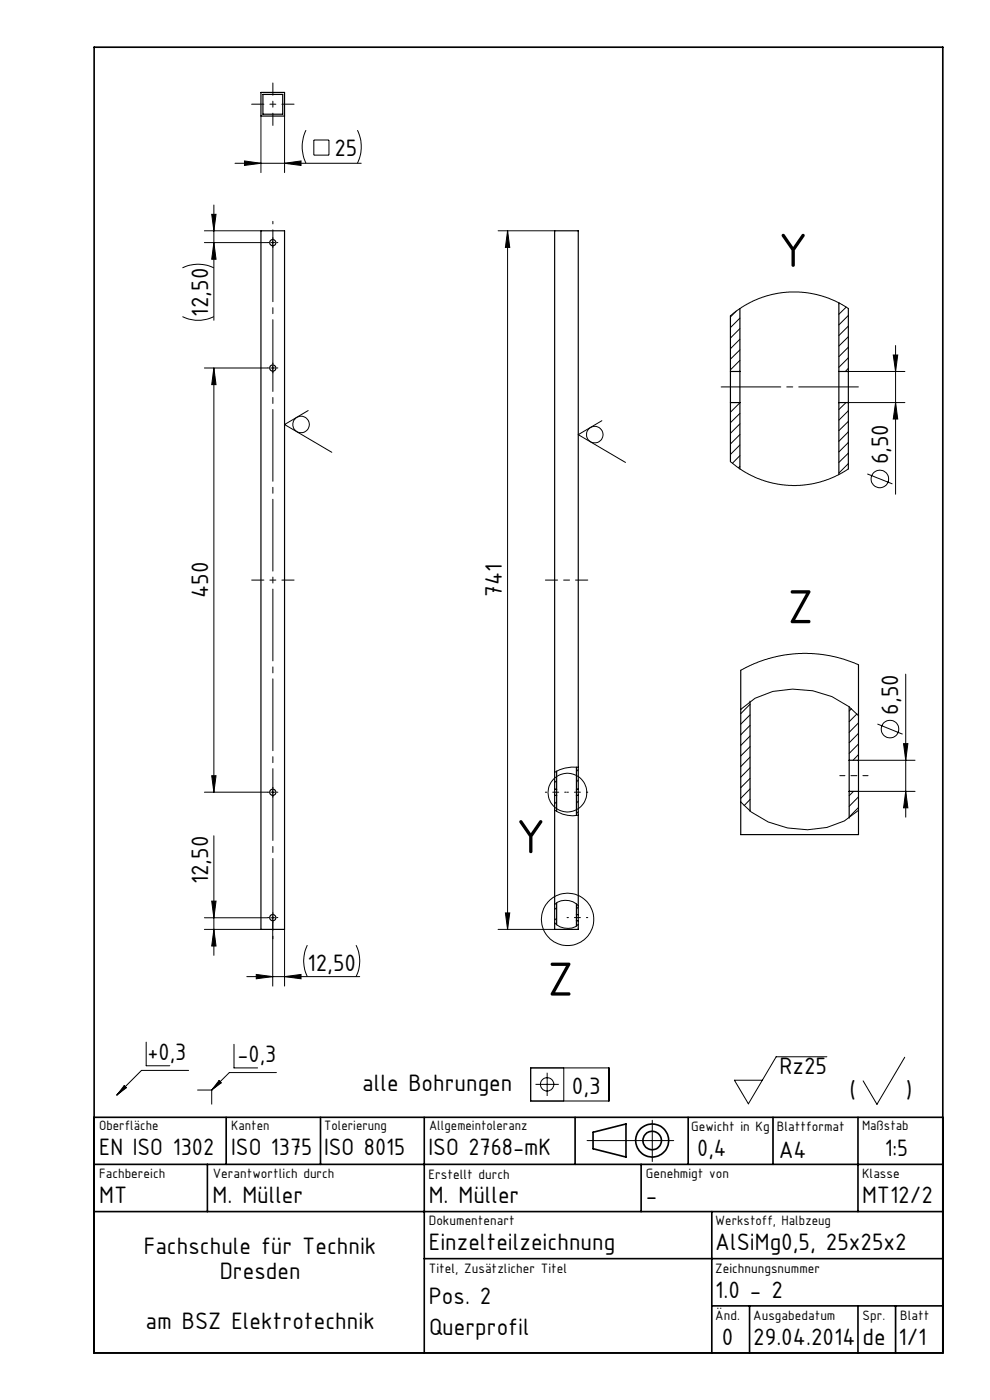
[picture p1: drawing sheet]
<svg xmlns="http://www.w3.org/2000/svg" width="210mm" height="297mm" viewBox="0 0 210 297" stroke-linecap="round" stroke-linejoin="round" font-family="sans-serif">
<g fill="none" stroke="#000" stroke-width=".21">
<path d="M49.8 34.6h26.8M51.9 34.1l3.5 .5-3.5 .5zM55.4 24.6v12M60.4 24.6v12M60.4 34.6l3.5-.5v1zM64.9 27.6a8 8 0 0 0 0 7M66.6 29.7h3.2v3.2h-3.2zM75.8 27.6a8 8 0 0 1 0 7M38.7 56.8a7.5 7.5 0 0 1 6.7 0M43.4 51.5h13.4M43.4 49h12M44.9 45.5h.9l-.4 3.5z"/>
<path d="M45.4 51.5l.4 3.5h-.9zM45.4 43.5v24.4M57.5 51.5h.8M57.9 51.1v.8M105.7 49h12M107.7 49v148.2M107.7 49l.4 3.5h-.9zM38.7 67.2a7.5 7.5 0 0 0 6.7 0M43.4 78.1h13.4M45.4 78.1v90M45.4 78.1l.4 3.5h-.9zM57.5 78.1h.8"/>
<path d="M57.9 77.7v.8M156.2 66l-1.3 1.2M157 67.5l-2.1 2M157 69.7l-2.1 2M157 72l-2.1 2M157 74.2l-2.1 2M157 76.4l-2.1 2.1M157 78.7l-.2 .1M178.1 64.3l-.2 .1M179.5 65.2l-1.6 1.5M180 65.4l-2.8-1.5-2.9-1.1-3.5-.7-3.4-.2-3.7 .6-2.4 .7-3.5 1.7-2.9 2.1M180 78.8h11.9"/>
<path d="M180 66.9l-2.1 2M180 69.2l-2.1 2M180 71.4l-2.1 2M180 73.7l-2.1 2M180 75.9l-2.1 2M180 78.1l-.7 .7M189.5 75.3h.9l-.4 3.5zM190 73.3v31.5M65.4 87.1l-5 3 10 5.9M127.7 89.2l-5 3 10 5.9M154.9 97.9l2.6 1.9 3.2 1.7 3.1 1 3.4 .5 3.4-.1 3.4-.6 3.1-1.2 2.9-1.6M157 85.4l-2.1 2.1"/>
<path d="M157 89.9l-2.1 2M157 92.2l-2.1 2M157 98.9l-.4 .3M157 87.7l-2.1 2M157 94.4l-2.1 2M157 96.7l-1.6 1.6M179.5 85.4l-1.6 1.5M180 85.4h11.9M180 87.1l-2.1 2M180 89.4l-2.1 2M180 91.6l-2.1 2M180 93.9l-2.1 2"/>
<path d="M180 96.1l-2.1 2M180 98.4l-2.1 2M190 85.4l.4 3.5h-.9zM184 100.5l5.3 2.2M157.1 150.5l3.1-2.4a19.4 19.4 0 0 1 19.9 1.8l2 1.9M159.1 149.4l-2 2M159.1 151.7l-2 1.9M159.1 153.9l-2 2M159.1 156.1l-2 2M159.1 158.4l-2 2M180.6 150.4l-.5 .4M181.8 151.4l-1.7 1.7"/>
<path d="M182.1 153.3l-2 2.1M182.1 155.6l-2 2M182.1 157.8l-2 2M182.1 141l-3.3-1.2-2.6-.7-3.4-.4-3.5-.1-3.2 .4-3 .7-3.2 1.1-2.8 1.4M186.1 153.6l5.4 2.1M191.7 157.8h.9l-.5 3.5zM192.1 143v30.4M43.4 168.1h13.4M44.9 164.6h.9l-.4 3.5zM45.4 177.3v25.4M57.5 168.1h.8M57.9 167.7v.8"/>
<path d="M117.7 171.9a6.7 6.7 0 0 0 5 1M118.1 165.6l-.4 .4M118.1 170.1l-.4 .4M122.7 162.8a8.1 8.1 0 0 0-5 1M122.7 163.3l-.4 .4M122.7 165.5l-.4 .4M122.7 170l-.4 .4M122.7 172.2l-.4 .4M157.1 170.1a19 19 0 0 0 22 4.1l3-2.3M159.1 160.6l-2 2M159.1 162.9l-2 2M159.1 165.1l-2 2"/>
<path d="M159.1 167.4l-2 2M159.1 169.6l-1.3 1.3M159.1 171.9l-.1 .1M181 167.9l-.9 .9M182.1 169l-2 2.1M182.1 171.3l-2 2M182.1 160.1l-1.2 1.2M182.1 161.3h12M182.1 167.9h12M192.1 167.9l.5 3.5h-.9zM43.4 194.7h13.4M43.4 197.2h12"/>
<path d="M44.9 191.2h.9l-.4 3.5zM45.4 197.2l.4 3.5h-.9zM57.5 194.7h.8M57.9 194.3v.8M57.9 195.8v13.4M60.4 197.2v12M105.7 197.2h12M107.2 193.7h.9l-.4 3.5zM117.7 191.9a3.6 3.6 0 0 1 5 .2M117.7 195.8a3.7 3.7 0 0 0 5 .3M118.1 192.5l-.4 .4M118.1 194.8l-.4 .4"/>
<path d="M122.7 192.4l-.4 .4M52.4 207.2h23.9M54.4 206.7l3.5 .5-3.5 .4zM60.4 207.2l3.5-.5v.9zM65.2 200.5a7.5 7.5 0 0 0 0 6.7M75.5 200.5a7.5 7.5 0 0 1 0 6.7M26.4 230.3l.4 .4-2 1.6zM31 221.1v5h5M40 227.1h-10l-5.2 5.2M41.9 231.2h3M44.9 231.2v3M46.5 229.2l.4 .5-2 1.5z"/>
<path d="M49.6 221.5v5.1h5M58.6 227.5h-10l-3.7 3.7M112.6 226.6h16.6v7h-16.6zM113.6 230h4.9M116.1 227.6v4.9M119.6 226.6v7M138.4 237.7v8.7M175.4 224.2h-10.8l-5.9 10-2.9-5h5.9M191.9 224.3l-5.9 10-2.9-5M124.5 242h18.4"/>
<circle cx="63.9" cy="90" r="1.75"/>
<circle cx="126.2" cy="92.2" r="1.75"/>
<circle cx="186.6" cy="101.6" r="1.87"/>
<circle cx="188.8" cy="154.7" r="1.86"/>
<circle cx="120.4" cy="168.1" r="4.1"/>
<circle cx="120.4" cy="195" r="5.6"/>
<circle cx="116.1" cy="230" r="1.42"/>
</g>
<path d="M26.4 230.3l.4 .4-2 1.6zM46.5 229.2l.4 .5-2 1.5z" fill="#000"/>
<g fill="none" stroke="#000" stroke-width=".35">
<path d="M20 10h180v277h-180zM20 237h180M48 237v10M68 237v10M90 237v50M122 237v10M146 237v10M164 237v10M182 237v20M20 257h180M20 247h180M44 247v10"/>
<path d="M125.8 240.2l7-1.8v7.1l-7-1.8zM136 247v10M151 257v30M90 267h110M151 277h49M159 277v10M182 277v10M190 277v10"/>
<circle cx="138.3" cy="242" r="3.5"/>
<circle cx="138.4" cy="241.9" r="1.96"/>
</g>
<g fill="none" stroke="#000" stroke-width=".21" stroke-dasharray="15.2 1.3 1.3 1.3">
<path d="M57.1 51.5h-.3M57.9 50.7v-.3M57.9 52.3v.2M58.7 51.5h.2M57.1 78.1h-.3M57.9 77.3v-.3M57.9 78.9v.2M58.7 78.1h.2M57.1 168.1h-.3M57.9 167.3v-.3M57.9 168.9v.2M58.7 168.1h.2"/>
<path d="M57.1 194.7h-.3M57.9 193.9v-.3M57.9 195.5v.2M58.7 194.7h.2"/>
</g>
<path d="M178.1 164.6h6" fill="none" stroke="#000" stroke-width=".21" stroke-dasharray="15.2 1.3 1.3 1.3" stroke-dashoffset="14.1"/>
<path d="M153 82.1h29.1" fill="none" stroke="#000" stroke-width=".21" stroke-dasharray="15.2 1.3 1.3 1.3" stroke-dashoffset="2.6"/>
<path d="M53.4 22.1h9M57.9 26.6v-9M53.4 123.1h9M115.7 123.1h9" fill="none" stroke="#000" stroke-width=".21" stroke-dasharray="15.2 1.3 1.3 1.3" stroke-dashoffset="12.6"/>
<path d="M57.9 47v152.2" fill="none" stroke="#000" stroke-width=".21" stroke-dasharray="15.2 1.3 1.3 1.3" stroke-dashoffset="-1.8"/>
<path d="M120.1 168.1h-4.4M120.3 168.1h4.4M120.3 194.7h4.4" fill="none" stroke="#000" stroke-width=".21" stroke-dasharray="15.2 1.3 1.3 1.3" stroke-dashoffset="14.9"/>
<g fill="#000">
<path d="M45.4 51.5l.4 3.5h-.9zM44.9 45.5h.9l-.4 3.5zM190 85.4l.4 3.5h-.9zM189.5 75.3h.9l-.4 3.5z"/>
<path d="M44.9 191.2h.9l-.4 3.5zM45.4 197.2l.4 3.5h-.9zM45.4 78.1l.4 3.5h-.9zM44.9 164.6h.9l-.4 3.5zM107.7 49l.4 3.5h-.9zM107.2 193.7h.9l-.4 3.5zM191.7 157.8h.9l-.5 3.5zM192.1 167.9l.5 3.5h-.9z"/>
<path d="M54.4 206.7l3.5 .5-3.5 .4zM60.4 207.2l3.5-.5v.9zM51.9 34.1l3.5 .5-3.5 .5zM60.4 34.6l3.5-.5v1z"/>
</g>
<g fill="none" stroke="#000" stroke-width=".25">
<path d="M55.4 19.6h5v5h-5zM55.8 20h4.2v4.2h-4.2zM55.4 49h5v148.2h-5zM154.9 78.8v6.6M154.9 78.8h2.1M154.9 67v11.8M157 78.8v6.6M157 65.4v13.4M177.9 78.8v6.6M177.9 78.8h2.1M177.9 64.3v14.5M180 78.8v6.6"/>
<path d="M180 65.4v13.4M154.9 85.4h2.1M154.9 85.4v12.5M157 85.4v14.1M177.9 85.4h2.1M177.9 85.4v15.3M180 85.4v14.1M157.1 142.2v34.9h25v-9.2M159.1 148.8v23.3M180.1 149.9v11.4M182.1 141v20.3M117.7 167.4v1.3"/>
<path d="M117.7 167.4v-118.4h5v118.4M117.7 168.7v28.5h5v-1.9M117.7 168.7h.4M117.7 167.4h.4M118.1 167.4v1.3M118.1 163.6v3.8M118.1 168.7v3.4M122.3 167.4v1.3M122.3 168.7h.4M122.3 167.4h.4M122.3 162.7v4.7M122.3 168.7v4.3"/>
<path d="M122.7 167.4v1.3M122.7 168.7v25.3M180.1 161.3v6.6M180.1 161.3h2M180.1 167.9h2M180.1 167.9v5.7M182.1 161.3v6.6M118.1 191.5v4.7M122.3 194v1.3M122.3 194h.4M122.3 195.3h.4M122.3 191.7v2.3"/>
<path d="M122.3 195.3v1.2M122.7 194v1.3"/>
<circle cx="57.9" cy="51.5" r=".66"/>
<circle cx="57.9" cy="78.1" r=".66"/>
<circle cx="57.9" cy="168.1" r=".66"/>
<circle cx="57.9" cy="194.7" r=".66"/>
</g>
<g font-size="10.9">
<text x="165.1" y="56.6">Y</text>
<text x="167" y="132.2">Z</text>
<text x="109.4" y="181">Y</text>
<text x="116.1" y="211.2">Z</text>
</g>
<g font-size="5.4">
<text x="70.9" y="33">25</text>
<text x="44.1" y="67.1" transform="rotate(-90 44.1 67.1)">12,50</text>
<text x="188.4" y="98.5" transform="rotate(-90 188.4 98.5)">6,50</text>
<text x="44.1" y="126.9" transform="rotate(-90 44.1 126.9)">450</text>
<text x="106.4" y="126.6" transform="rotate(-90 106.4 126.6)">741</text>
<text x="190.5" y="151.6" transform="rotate(-90 190.5 151.6)">6,50</text>
<text x="44.1" y="187.6" transform="rotate(-90 44.1 187.6)">12,50</text>
<text x="65.2" y="205.9">12,50</text>
<text x="31.3" y="224.9">+0,3</text>
<text x="50.4" y="225.3">-0,3</text>
<text x="165.3" y="227.9">Rz25</text>
<text x="76.8" y="231.4">alle Bohrungen</text>
<text x="121.3" y="232.1">0,3</text>
<text x="180.2" y="233">(</text>
<text x="192.1" y="233">)</text>
<text x="21" y="245">EN ISO 1302</text>
<text x="49" y="245">ISO 1375</text>
<text x="68.7" y="245">ISO 8015</text>
<text x="90.9" y="245">ISO 2768-mK</text>
<text x="147.9" y="245.2">0,4</text>
<text x="165.2" y="245.6">A4</text>
<text x="187.7" y="245.2">1:5</text>
<text x="21" y="255.3">MT</text>
<text x="45.1" y="255.3">M. Müller</text>
<text x="91" y="255.3">M. Müller</text>
<text x="137" y="255.3">-</text>
<text x="182.9" y="255.3">MT12/2</text>
<text x="30.5" y="266.1">Fachschule für Technik</text>
<text x="91" y="265.2">Einzelteilzeichnung</text>
<text x="151.7" y="265.3">AlSiMg0,5, 25x25x2</text>
<text x="46.6" y="271.4">Dresden</text>
<text x="151.7" y="275.4">1.0 - 2</text>
<text x="30.9" y="281.9">am BSZ Elektrotechnik</text>
<text x="91" y="276.6">Pos. 2</text>
<text x="91" y="283.2">Querprofil</text>
<text x="153.1" y="285.3">0</text>
<text x="159.8" y="285.3">29.04.2014</text>
<text x="183" y="285.3">de</text>
<text x="190.6" y="285.4">1/1</text>
</g>
<g font-size="3.1">
<text x="21" y="239.7">Oberfläche</text>
<text x="49" y="239.7">Kanten</text>
<text x="68.8" y="239.7">Tolerierung</text>
<text x="91" y="239.7">Allgemeintoleranz</text>
<text x="146.6" y="239.9">Gewicht in Kg</text>
<text x="164.8" y="239.9">Blattformat</text>
<text x="182.9" y="239.7">Maßstab</text>
<text x="21" y="249.9">Fachbereich</text>
<text x="45.1" y="249.9">Verantwortlich durch</text>
<text x="90.9" y="250">Erstellt durch</text>
<text x="137" y="249.9">Genehmigt von</text>
<text x="182.9" y="249.9">Klasse</text>
<text x="91" y="259.8">Dokumentenart</text>
<text x="151.7" y="259.9">Werkstoff, Halbzeug</text>
<text x="151.7" y="270">Zeichnungsnummer</text>
<text x="91" y="270.1">Titel, Zusätzlicher Titel</text>
<text x="151.7" y="280">Änd.</text>
<text x="159.8" y="280">Ausgabedatum</text>
<text x="183" y="280">Spr.</text>
<text x="191" y="280">Blatt</text>
</g>
</svg>
